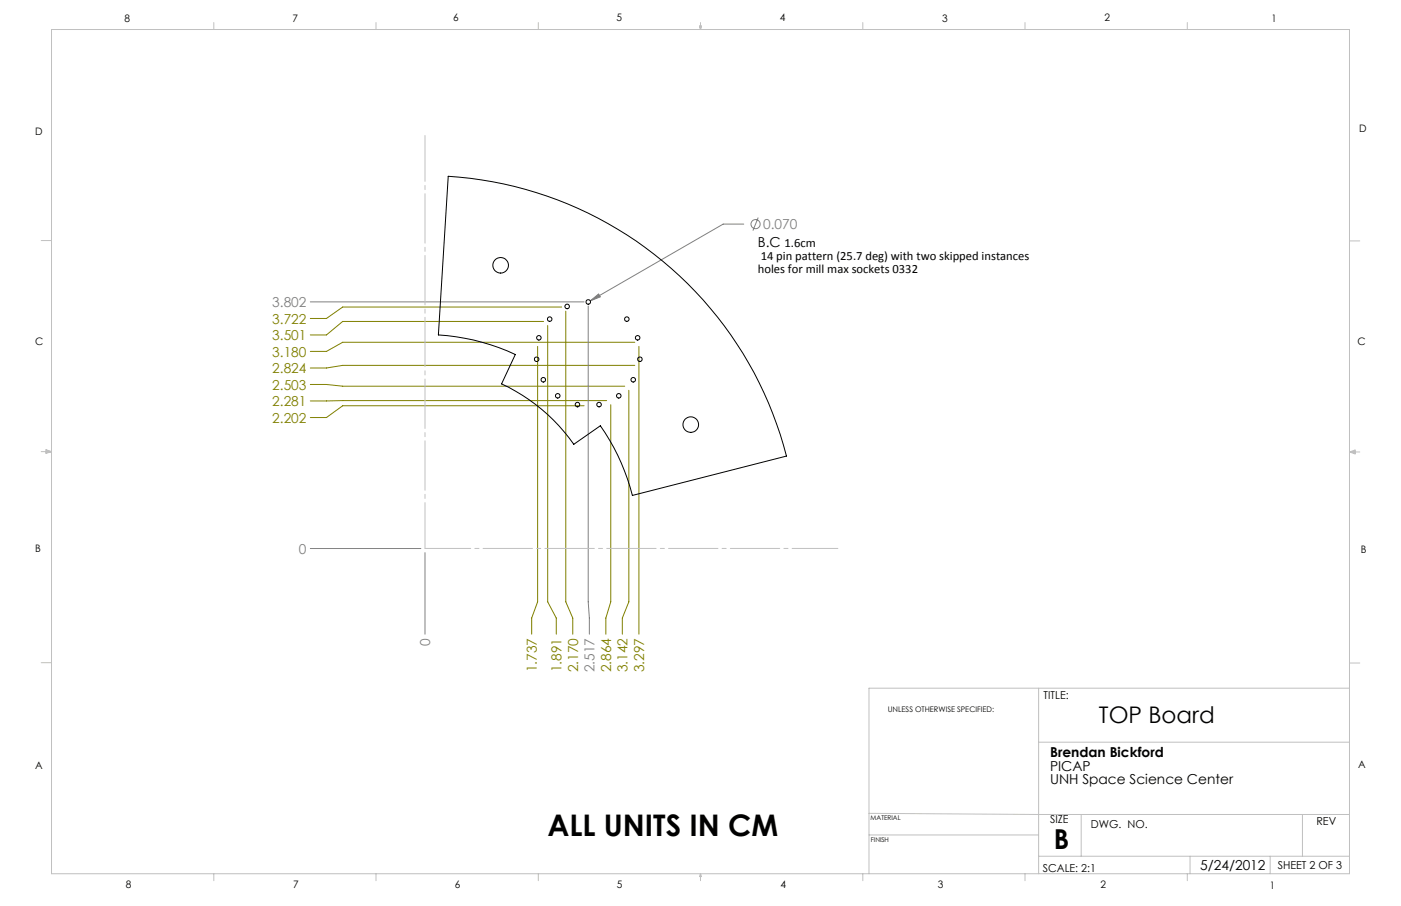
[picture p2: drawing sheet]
<svg xmlns="http://www.w3.org/2000/svg" width="432mm" height="279mm" viewBox="0 0 432 279" stroke-linecap="round" stroke-linejoin="round" font-family="sans-serif">
<g fill="none" stroke="#808080" stroke-width=".31">
<path d="M229.2 69.1h-6.3l-41 23.7M233.7 67.1l-1.6 4M95.6 93.1h84.4M181.3 94.4v91.2l.3 5v5M181.9 92.8l2.6-2.1 .5 .8zM95.6 169.2h34.1M131 170.4v25.2"/>
<circle cx="232.9" cy="69.1" r="1.41"/>
</g>
<g fill="none" stroke="#808000" stroke-width=".31">
<path d="M167.5 99.1h-61.9l-5 4.2h-5M173.1 94.7h-67.5l-5 3.5h-5M174.4 96v89.6l2.1 5v5M95.6 118.6h5l5 .5h86.9M165.7 106.8v78.8l-1.8 5v5M168.8 100.4v85.2l2.6 5v5M195.7 112.7h-90.1l-5 .8h-5M195.7 105.6h-90.1l-5 2.8h-5M196.9 106.8v88.8M180 125.1h-74.4l-5 3.7h-5M187 123.5l-91.4 .1M188.2 124.8v60.8l-1.5 5v5"/>
<path d="M193.8 120.4v65.2l-2 5v5"/>
</g>
<path d="M131 169.1v-127.3M131 169.1h127.2" fill="none" stroke="#c0c0c0" stroke-width=".31" stroke-dasharray="15.2 1.3 1.3 1.3" stroke-dashoffset="1.1"/>
<g fill="none" stroke="#c0c0c0" stroke-width=".31">
<path d="M15.9 9.1h400v260.4h-400zM65.9 6.9v2.2M115.9 6.9v2.2M165.9 6.9v2.2M215.6 8h.6l-.3 1.1zM215.7 8l.2 1.1M215.9 6.9v2.2M216 8l-.1 1.1M265.9 6.9v2.2M315.9 6.9v2.2M365.9 6.9v2.2M12.7 74.2h3.2"/>
<path d="M415.9 74.3h3.2M12.7 139.3h3.2M14.2 139.1l1.7 .2M14.2 138.7l1.7 .6-1.7 .5zM15.9 139.3l-1.7 .3M415.9 139.4h3.2M415.9 139.4l1.8-.6v1.2zM415.9 139.4l1.8 .3M417.7 139.2l-1.8 .2M12.7 204.4h3.2M320.1 212.2v57.3M415.9 204.5h3.2"/>
<path d="M415.9 212.2h-148.1v57.3M320.1 228.9h95.8M267.8 250.8l52.3 .4h95.8M267.8 257.5h52.3M333.2 251.2v12.9M401.4 251.2v12.9M65.9 269.5v2.1M115.9 269.5v2.1M165.9 269.5v2.1M215.9 269.5v2.1M215.9 269.5l.3 .8h-.6zM265.9 269.5v2.1"/>
<path d="M315.9 269.5v2.1M320.1 264.1h95.8M365.9 269.5v2.1M366.8 264.1v5.4M391.5 264.1v5.4"/>
</g>
<path d="M181.9 92.8l2.6-2.1 .5 .8z" fill="#808080"/>
<g fill="none" stroke="#000" stroke-width=".31">
<path d="M138.1 54.4a115.1 115.1 0 0 1 104.3 86.3l-47.5 12.1a65.6 65.6 0 0 0-9.9-21.5l-8.2 5.7a55.9 55.9 0 0 0-22.2-18.6l4.2-9.1a66.2 66.2 0 0 0-23.7-6z"/>
<circle cx="154.3" cy="81.8" r="2.4"/>
<circle cx="169.4" cy="98.4" r=".7"/>
<circle cx="174.8" cy="94.5" r=".7"/>
<circle cx="181.3" cy="93.1" r=".71"/>
<circle cx="193.2" cy="98.4" r=".7"/>
<circle cx="165.4" cy="110.8" r=".71"/>
<circle cx="166.1" cy="104.2" r=".7"/>
<circle cx="167.5" cy="117.1" r=".7"/>
<circle cx="195.2" cy="117.1" r=".71"/>
<circle cx="196.5" cy="104.2" r=".7"/>
<circle cx="197.2" cy="110.8" r=".71"/>
<circle cx="171.9" cy="122.1" r=".7"/>
<circle cx="178" cy="124.8" r=".7"/>
<circle cx="184.6" cy="124.8" r=".7"/>
<circle cx="190.7" cy="122.1" r=".7"/>
<circle cx="212.9" cy="130.9" r="2.4"/>
</g>
<text font-size="9.2" x="168.7" y="257.8">ALL UNITS IN CM</text>
<text font-size="8.5" x="324.8" y="262">B</text>
<text font-size="7.1" x="338.7" y="222.9">TOP Board</text>
<g font-size="4.2" fill="#808080">
<text x="235.2" y="70.7">0.070</text>
<text x="83.9" y="94.7">3.802</text>
<text x="92.1" y="170.7">0</text>
<text x="132.6" y="199.1" transform="rotate(-90 132.6 199.1)">0</text>
<text x="183.3" y="207.3" transform="rotate(-90 183.3 207.3)">2.517</text>
</g>
<g font-size="4.2">
<text x="233.6" y="76.2">B.C 1.6cm</text>
<text x="323.6" y="233.6">Brendan Bickford</text>
<text x="323.6" y="237.7">PICAP</text>
<text x="323.6" y="241.9">UNH Space Science Center</text>
<text x="369.9" y="268.4">5/24/2012</text>
</g>
<g font-size="4.2" fill="#808000">
<text x="83.9" y="99.8">3.722</text>
<text x="83.9" y="104.9">3.501</text>
<text x="83.9" y="110">3.180</text>
<text x="83.9" y="115.1">2.824</text>
<text x="83.9" y="125.2">2.281</text>
<text x="83.9" y="120.1">2.503</text>
<text x="83.9" y="130.3">2.202</text>
<text x="165.5" y="207.3" transform="rotate(-90 165.5 207.3)">1.737</text>
<text x="173.1" y="207.3" transform="rotate(-90 173.1 207.3)">1.891</text>
<text x="178.2" y="207.3" transform="rotate(-90 178.2 207.3)">2.170</text>
<text x="188.3" y="207.3" transform="rotate(-90 188.3 207.3)">2.864</text>
<text x="193.4" y="207.3" transform="rotate(-90 193.4 207.3)">3.142</text>
<text x="198.5" y="207.3" transform="rotate(-90 198.5 207.3)">3.297</text>
</g>
<g font-size="3.9">
<text x="234.4" y="80.2">14 pin pattern (25.7 deg) with two skipped instances</text>
<text x="233.6" y="84.1">holes for mill max sockets 0332</text>
</g>
<g font-size="3.4">
<text x="321.7" y="215.7">TITLE:</text>
<text x="323.6" y="253.9">SIZE</text>
<text x="336.2" y="255.5">DWG. NO.</text>
<text x="405.7" y="254.5">REV</text>
<text x="321.4" y="268.9">SCALE: 2:1</text>
<text x="393.8" y="267.9">SHEET 2 OF 3</text>
</g>
<g font-size="3.2">
<text x="38.3" y="6.7">8</text>
<text x="90.2" y="6.7">7</text>
<text x="139.7" y="6.5">6</text>
<text x="190" y="6.5">5</text>
<text x="240.4" y="6.5">4</text>
<text x="290.4" y="6.7">3</text>
<text x="340.4" y="6.5">2</text>
<text x="391.9" y="6.7">1</text>
<text x="10.9" y="41.6">D</text>
<text x="418.9" y="40.7">D</text>
<text x="10.9" y="106.3">C</text>
<text x="418.4" y="106.4">C</text>
<text x="10.8" y="170.2">B</text>
<text x="419.4" y="170.6">B</text>
<text x="10.8" y="237.2">A</text>
<text x="418.6" y="236.8">A</text>
<text x="38.8" y="273.8">8</text>
<text x="90.4" y="273.8">7</text>
<text x="140.2" y="273.8">6</text>
<text x="190.1" y="273.9">5</text>
<text x="240.5" y="273.8">4</text>
<text x="289" y="273.9">3</text>
<text x="339.1" y="273.8">2</text>
<text x="391.4" y="274.1">1</text>
</g>
<text font-size="2.4" x="273.6" y="219.7">UNLESS OTHERWISE SPECIFIED:</text>
<g font-size="2">
<text x="268.3" y="252.9">MATERIAL</text>
<text x="268.4" y="259.7">FINISH</text>
</g>
</svg>
